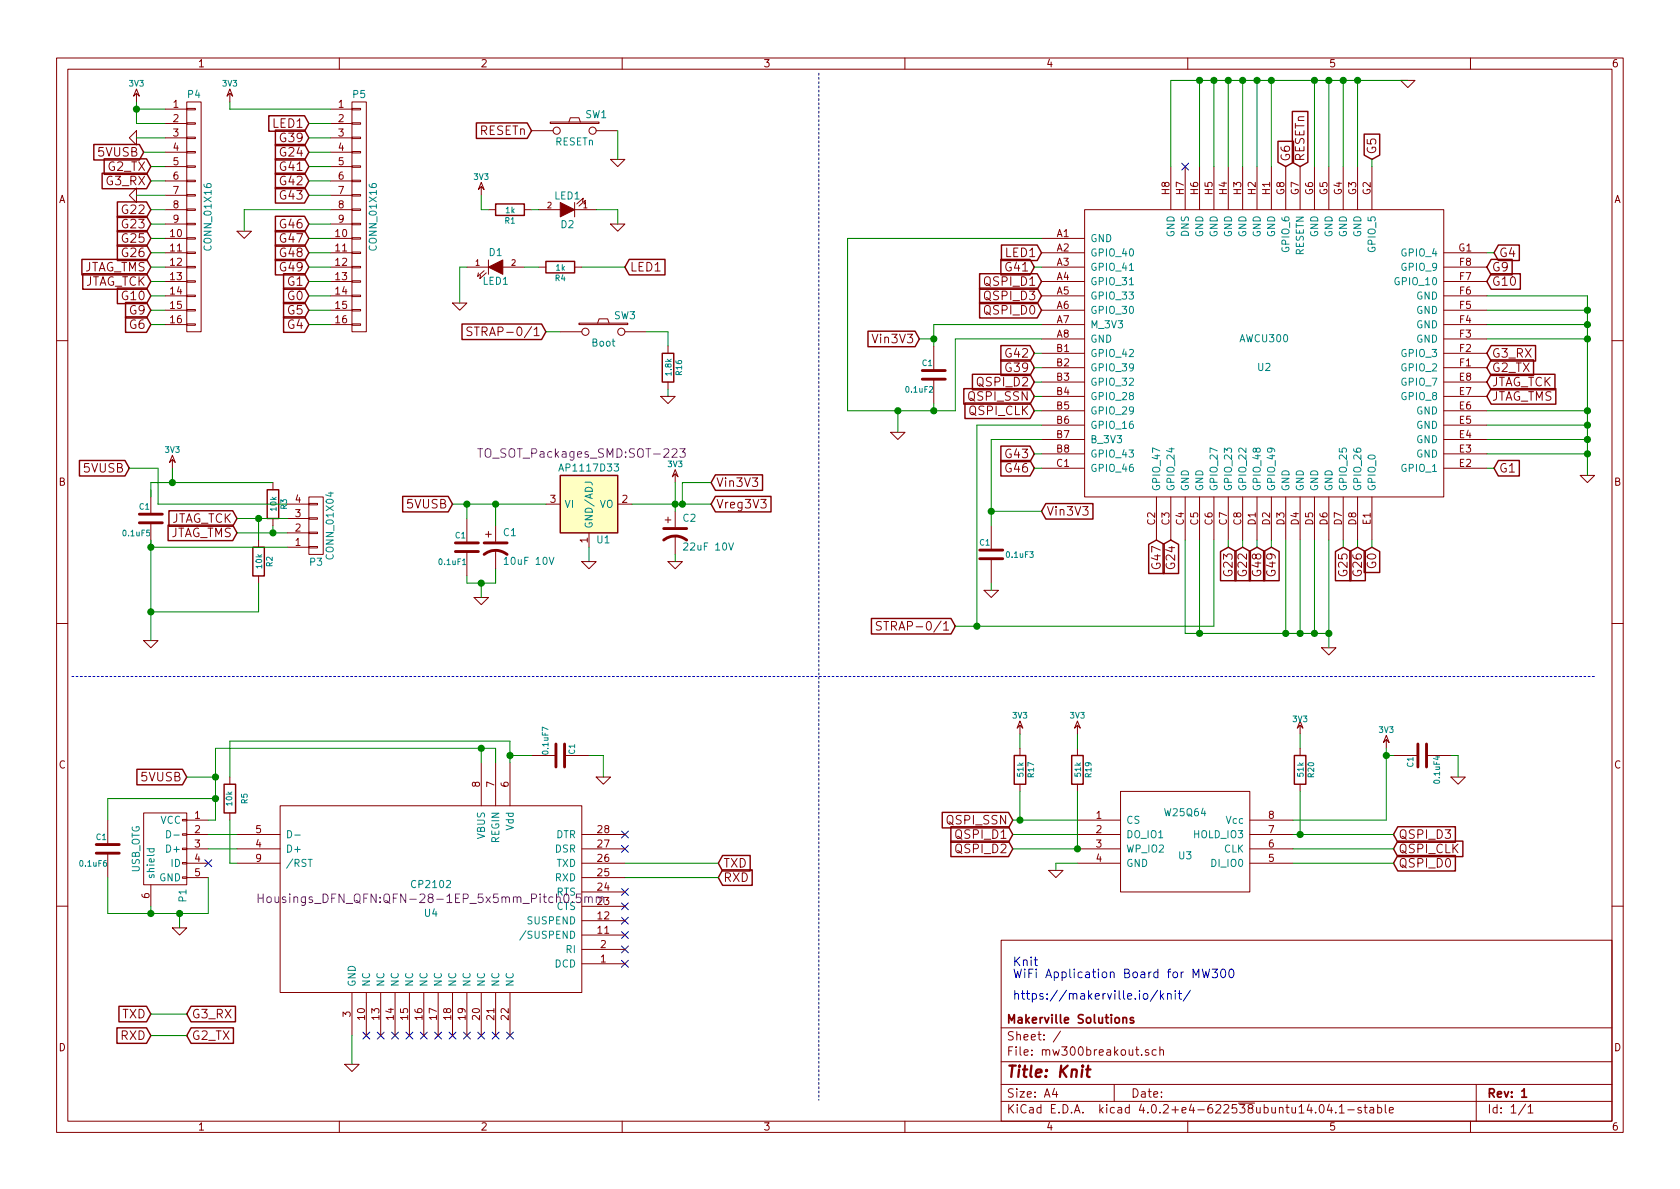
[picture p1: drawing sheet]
EESchema Schematic File Version 2
LIBS:cp2102-cache
LIBS:power
LIBS:device
LIBS:transistors
LIBS:conn
LIBS:linear
LIBS:regul
LIBS:74xx
LIBS:cmos4000
LIBS:adc-dac
LIBS:memory
LIBS:xilinx
LIBS:microcontrollers
LIBS:dsp
LIBS:microchip
LIBS:analog_switches
LIBS:motorola
LIBS:texas
LIBS:intel
LIBS:audio
LIBS:interface
LIBS:digital-audio
LIBS:philips
LIBS:display
LIBS:cypress
LIBS:siliconi
LIBS:opto
LIBS:atmel
LIBS:contrib
LIBS:valves
LIBS:AWCU300
LIBS:W25Q32
LIBS:mw300breakout-cache
EELAYER 25 0
EELAYER END
$Descr A4 11693 8268
encoding utf-8
Sheet 1 1
Title "Knit"
Date ""
Rev "1"
Comp "Makerville Solutions"
Comment1 ""
Comment2 ""
Comment3 ""
Comment4 ""
$EndDescr
$Comp
L SW_PUSH SW1
U 1 1
P 4000 900
F 0 "SW1" H 4150 1010 50  0000 C CNN
F 1 "RESETn" H 4000 820 50  0000 C CNN
F 2 "Buttons_Switches_SMD:SW_SPST_EVQPE1" H 4000 900 60  0001 C CNN
F 3 "" H 4000 900 60  0000 C CNN
	1    4000 900 
	1    0    0    -1  
$EndComp
Text GLabel 3700 900  0    60   Input ~ 0
RESETn
$Comp
L GND #PWR01
U 1 1
P 4300 1100
F 0 "#PWR01" H 4300 1100 30  0001 C CNN
F 1 "GND" H 4300 1030 30  0001 C CNN
F 2 "" H 4300 1100 60  0000 C CNN
F 3 "" H 4300 1100 60  0000 C CNN
	1    4300 1100
	1    0    0    -1  
$EndComp
$Comp
L LED D1
U 1 1
P 3450 1850
F 0 "D1" H 3450 1950 50  0000 C CNN
F 1 "LED1" H 3450 1750 50  0000 C CNN
F 2 "LEDs:LED_0805" H 3450 1850 60  0001 C CNN
F 3 "" H 3450 1850 60  0000 C CNN
	1    3450 1850
	1    0    0    -1  
$EndComp
Text GLabel 4350 1850 2    60   Input ~ 0
LED1
$Comp
L R R4
U 1 1
P 3900 1850
F 0 "R4" V 3980 1850 40  0000 C CNN
F 1 "1k" V 3907 1851 40  0000 C CNN
F 2 "Resistors_SMD:R_0603_HandSoldering" V 3830 1850 30  0001 C CNN
F 3 "" H 3900 1850 30  0000 C CNN
	1    3900 1850
	0    1    1    0   
$EndComp
$Comp
L GND #PWR02
U 1 1
P 4300 1550
F 0 "#PWR02" H 4300 1550 30  0001 C CNN
F 1 "GND" H 4300 1480 30  0001 C CNN
F 2 "" H 4300 1550 60  0000 C CNN
F 3 "" H 4300 1550 60  0000 C CNN
	1    4300 1550
	1    0    0    -1  
$EndComp
$Comp
L AWCU300 U2
U 1 1
P 8800 2450
F 0 "U2" H 8800 2350 50  0000 C CNN
F 1 "AWCU300" H 8800 2550 50  0000 C CNN
F 2 "mp3:CU300B" H 8800 2450 50  0001 C CNN
F 3 "DOCUMENTATION" H 8800 2450 50  0001 C CNN
	1    8800 2450
	1    0    0    -1  
$EndComp
$Comp
L GND #PWR03
U 1 1
P 6250 3000
F 0 "#PWR03" H 6250 3000 30  0001 C CNN
F 1 "GND" H 6250 2930 30  0001 C CNN
F 2 "" H 6250 3000 60  0000 C CNN
F 3 "" H 6250 3000 60  0000 C CNN
	1    6250 3000
	1    0    0    -1  
$EndComp
$Comp
L GND #PWR04
U 1 1
P 11050 3300
F 0 "#PWR04" H 11050 3300 30  0001 C CNN
F 1 "GND" H 11050 3230 30  0001 C CNN
F 2 "" H 11050 3300 60  0000 C CNN
F 3 "" H 11050 3300 60  0000 C CNN
	1    11050 3300
	1    0    0    -1  
$EndComp
$Comp
L GND #PWR05
U 1 1
P 9800 550
F 0 "#PWR05" H 9800 550 30  0001 C CNN
F 1 "GND" H 9800 480 30  0001 C CNN
F 2 "" H 9800 550 60  0000 C CNN
F 3 "" H 9800 550 60  0000 C CNN
	1    9800 550 
	1    0    0    -1  
$EndComp
Text GLabel 9050 1150 1    60   Input ~ 0
RESETn
NoConn ~ 8250 1150
Text GLabel 7250 3550 2    60   Input ~ 0
Vin3V3
Text GLabel 6400 2350 0    60   Input ~ 0
Vin3V3
Text GLabel 10350 2750 2    60   Input ~ 0
JTAG_TMS
Text GLabel 10350 2650 2    60   Input ~ 0
JTAG_TCK
Text GLabel 8950 1150 1    60   Input ~ 0
G6
Text GLabel 10350 1950 2    60   Input ~ 0
G10
Text GLabel 10350 1850 2    60   Input ~ 0
G9
Text GLabel 8150 3750 3    60   Input ~ 0
G24
$Comp
L GND #PWR06
U 1 1
P 9250 4500
F 0 "#PWR06" H 9250 4500 30  0001 C CNN
F 1 "GND" H 9250 4430 30  0001 C CNN
F 2 "" H 9250 4500 60  0000 C CNN
F 3 "" H 9250 4500 60  0000 C CNN
	1    9250 4500
	1    0    0    -1  
$EndComp
Text GLabel 10350 2450 2    60   Input ~ 0
G3_RX
Text GLabel 10350 2550 2    60   Input ~ 0
G2_TX
Text GLabel 7250 1750 0    60   Input ~ 0
LED1
$Comp
L W25Q32 U3
U 1 1
P 8250 5850
F 0 "U3" H 8250 5750 50  0000 C CNN
F 1 "W25Q64" H 8250 6050 50  0000 C CNN
F 2 "Housings_SOIC:SOIJ-8_5.3x5.3mm_Pitch1.27mm" H 8250 5850 50  0001 C CNN
F 3 "DOCUMENTATION" H 8250 5850 50  0001 C CNN
	1    8250 5850
	1    0    0    -1  
$EndComp
$Comp
L GND #PWR07
U 1 1
P 7350 6050
F 0 "#PWR07" H 7350 6050 30  0001 C CNN
F 1 "GND" H 7350 5980 30  0001 C CNN
F 2 "" H 7350 6050 60  0000 C CNN
F 3 "" H 7350 6050 60  0000 C CNN
	1    7350 6050
	1    0    0    -1  
$EndComp
$Comp
L C 0.1uF4
U 1 1
P 9900 5250
F 0 "0.1uF4" H 9900 5350 40  0000 L CNN
F 1 "C1" H 9906 5165 40  0000 L CNN
F 2 "Capacitors_SMD:C_0805_HandSoldering" H 9938 5100 30  0001 C CNN
F 3 "" H 9900 5250 60  0000 C CNN
	1    9900 5250
	0    1    1    0   
$EndComp
$Comp
L GND #PWR08
U 1 1
P 10150 5400
F 0 "#PWR08" H 10150 5400 30  0001 C CNN
F 1 "GND" H 10150 5330 30  0001 C CNN
F 2 "" H 10150 5400 60  0000 C CNN
F 3 "" H 10150 5400 60  0000 C CNN
	1    10150 5400
	1    0    0    -1  
$EndComp
Text GLabel 9700 5800 2    60   Input ~ 0
QSPI_D3
Text GLabel 9700 5900 2    60   Input ~ 0
QSPI_CLK
Text GLabel 9700 6000 2    60   Input ~ 0
QSPI_D0
Text GLabel 7050 5700 0    60   Input ~ 0
QSPI_SSN
Text GLabel 7050 5800 0    60   Input ~ 0
QSPI_D1
Text GLabel 7050 5900 0    60   Input ~ 0
QSPI_D2
Text GLabel 7200 2750 0    60   Input ~ 0
QSPI_SSN
Text GLabel 7200 2850 0    60   Input ~ 0
QSPI_CLK
Text GLabel 7250 2050 0    60   Input ~ 0
QSPI_D3
Text GLabel 7200 2650 0    60   Input ~ 0
QSPI_D2
Text GLabel 7250 1950 0    60   Input ~ 0
QSPI_D1
Text GLabel 7250 2150 0    60   Input ~ 0
QSPI_D0
Text GLabel 6650 4350 0    60   Input ~ 0
STRAP-0/1
$Comp
L R R17
U 1 1
P 7100 5350
F 0 "R17" V 7180 5350 40  0000 C CNN
F 1 "51k" V 7107 5351 40  0000 C CNN
F 2 "Resistors_SMD:R_0603_HandSoldering" V 7030 5350 30  0001 C CNN
F 3 "" H 7100 5350 30  0000 C CNN
	1    7100 5350
	1    0    0    -1  
$EndComp
$Comp
L R R19
U 1 1
P 7500 5350
F 0 "R19" V 7580 5350 40  0000 C CNN
F 1 "51k" V 7507 5351 40  0000 C CNN
F 2 "Resistors_SMD:R_0603_HandSoldering" V 7430 5350 30  0001 C CNN
F 3 "" H 7500 5350 30  0000 C CNN
	1    7500 5350
	1    0    0    -1  
$EndComp
$Comp
L R R20
U 1 1
P 9050 5350
F 0 "R20" V 9130 5350 40  0000 C CNN
F 1 "51k" V 9057 5351 40  0000 C CNN
F 2 "Resistors_SMD:R_0603_HandSoldering" V 8980 5350 30  0001 C CNN
F 3 "" H 9050 5350 30  0000 C CNN
	1    9050 5350
	1    0    0    -1  
$EndComp
$Comp
L 3V3 #PWR09
U 1 1
P 9650 5200
F 0 "#PWR09" H 9650 5300 40  0001 C CNN
F 1 "3V3" H 9650 5325 40  0000 C CNN
F 2 "" H 9650 5200 60  0000 C CNN
F 3 "" H 9650 5200 60  0000 C CNN
	1    9650 5200
	1    0    0    -1  
$EndComp
$Comp
L 3V3 #PWR010
U 1 1
P 9050 5100
F 0 "#PWR010" H 9050 5200 40  0001 C CNN
F 1 "3V3" H 9050 5200 40  0000 C CNN
F 2 "" H 9050 5100 60  0000 C CNN
F 3 "" H 9050 5100 60  0000 C CNN
	1    9050 5100
	1    0    0    -1  
$EndComp
$Comp
L 3V3 #PWR011
U 1 1
P 7100 5100
F 0 "#PWR011" H 7100 5200 40  0001 C CNN
F 1 "3V3" H 7100 5225 40  0000 C CNN
F 2 "" H 7100 5100 60  0000 C CNN
F 3 "" H 7100 5100 60  0000 C CNN
	1    7100 5100
	1    0    0    -1  
$EndComp
$Comp
L 3V3 #PWR012
U 1 1
P 7500 5100
F 0 "#PWR012" H 7500 5200 40  0001 C CNN
F 1 "3V3" H 7500 5225 40  0000 C CNN
F 2 "" H 7500 5100 60  0000 C CNN
F 3 "" H 7500 5100 60  0000 C CNN
	1    7500 5100
	1    0    0    -1  
$EndComp
Text GLabel 8050 3750 3    60   Input ~ 0
G47
$Comp
L 3V3 #PWR013
U 1 1
P 3350 1350
F 0 "#PWR013" H 3350 1450 40  0001 C CNN
F 1 "3V3" H 3350 1475 40  0000 C CNN
F 2 "" H 3350 1350 60  0000 C CNN
F 3 "" H 3350 1350 60  0000 C CNN
	1    3350 1350
	1    0    0    -1  
$EndComp
$Comp
L CP1 C1
U 1 1
P 3450 3800
F 0 "C1" H 3500 3900 50  0000 L CNN
F 1 "10uF 10V" H 3500 3700 50  0000 L CNN
F 2 "Capacitors_Tantalum_SMD:TantalC_SizeA_EIA-3216_HandSoldering" H 3450 3800 60  0001 C CNN
F 3 "" H 3450 3800 60  0000 C CNN
	1    3450 3800
	1    0    0    -1  
$EndComp
$Comp
L GND #PWR014
U 1 1
P 3350 4150
F 0 "#PWR014" H 3350 4150 30  0001 C CNN
F 1 "GND" H 3350 4080 30  0001 C CNN
F 2 "" H 3350 4150 60  0000 C CNN
F 3 "" H 3350 4150 60  0000 C CNN
	1    3350 4150
	1    0    0    -1  
$EndComp
$Comp
L CP1 C2
U 1 1
P 4700 3700
F 0 "C2" H 4750 3800 50  0000 L CNN
F 1 "22uF 10V" H 4750 3600 50  0000 L CNN
F 2 "Capacitors_Tantalum_SMD:TantalC_SizeA_EIA-3216_HandSoldering" H 4700 3700 60  0001 C CNN
F 3 "" H 4700 3700 60  0000 C CNN
	1    4700 3700
	1    0    0    -1  
$EndComp
$Comp
L GND #PWR015
U 1 1
P 4700 3900
F 0 "#PWR015" H 4700 3900 30  0001 C CNN
F 1 "GND" H 4700 3830 30  0001 C CNN
F 2 "" H 4700 3900 60  0000 C CNN
F 3 "" H 4700 3900 60  0000 C CNN
	1    4700 3900
	1    0    0    -1  
$EndComp
$Comp
L C 0.1uF1
U 1 1
P 3250 3800
F 0 "0.1uF1" H 3250 3900 40  0000 L CNN
F 1 "C1" H 3256 3715 40  0000 L CNN
F 2 "Capacitors_SMD:C_0805_HandSoldering" H 3288 3650 30  0001 C CNN
F 3 "" H 3250 3800 60  0000 C CNN
	1    3250 3800
	-1   0    0    1   
$EndComp
Text GLabel 4950 3500 2    60   Input ~ 0
Vreg3V3
Text GLabel 1300 5400 0    60   Input ~ 0
5VUSB
$Comp
L C 0.1uF3
U 1 1
P 6900 3850
F 0 "0.1uF3" H 6600 3850 40  0000 L CNN
F 1 "C1" H 6906 3765 40  0000 L CNN
F 2 "Capacitors_SMD:C_0805_HandSoldering" H 6938 3700 30  0001 C CNN
F 3 "" H 6900 3850 60  0000 C CNN
	1    6900 3850
	-1   0    0    1   
$EndComp
$Comp
L AP1117D33 U1
U 1 1
P 4100 3500
F 0 "U1" H 4200 3250 50  0000 C CNN
F 1 "AP1117D33" H 4100 3750 50  0000 C CNN
F 2 "TO_SOT_Packages_SMD:SOT-223" H 4050 3850 60  0000 C CNN
F 3 "" H 4100 3500 60  0000 C CNN
	1    4100 3500
	1    0    0    -1  
$EndComp
$Comp
L GND #PWR016
U 1 1
P 4100 3900
F 0 "#PWR016" H 4100 3900 30  0001 C CNN
F 1 "GND" H 4100 3830 30  0001 C CNN
F 2 "" H 4100 3900 60  0000 C CNN
F 3 "" H 4100 3900 60  0000 C CNN
	1    4100 3900
	1    0    0    -1  
$EndComp
$Comp
L CONN_01X16 P4
U 1 1
P 1350 1500
F 0 "P4" H 1350 2350 50  0000 C CNN
F 1 "CONN_01X16" V 1450 1500 50  0000 C CNN
F 2 "Socket_Strips:Socket_Strip_Straight_1x16" H 1350 1500 60  0001 C CNN
F 3 "" H 1350 1500 60  0000 C CNN
	1    1350 1500
	1    0    0    -1  
$EndComp
$Comp
L CONN_01X16 P5
U 1 1
P 2500 1500
F 0 "P5" H 2500 2350 50  0000 C CNN
F 1 "CONN_01X16" V 2600 1500 50  0000 C CNN
F 2 "Socket_Strips:Socket_Strip_Straight_1x16" H 2500 1500 60  0001 C CNN
F 3 "" H 2500 1500 60  0000 C CNN
	1    2500 1500
	1    0    0    -1  
$EndComp
$Comp
L USB_OTG P1
U 1 1
P 1150 5900
F 0 "P1" H 1475 5775 50  0000 C CNN
F 1 "USB_OTG" H 1150 6100 50  0000 C CNN
F 2 "Connect:USB_Micro-B" V 1100 5800 60  0001 C CNN
F 3 "" V 1100 5800 60  0000 C CNN
	1    1150 5900
	0    -1   1    0   
$EndComp
$Comp
L GND #PWR017
U 1 1
P 1250 6450
F 0 "#PWR017" H 1250 6450 30  0001 C CNN
F 1 "GND" H 1250 6380 30  0001 C CNN
F 2 "" H 1250 6450 60  0000 C CNN
F 3 "" H 1250 6450 60  0000 C CNN
	1    1250 6450
	1    0    0    -1  
$EndComp
$Comp
L R R1
U 1 1
P 3550 1450
F 0 "R1" V 3630 1450 40  0000 C CNN
F 1 "1k" V 3557 1451 40  0000 C CNN
F 2 "Resistors_SMD:R_0603_HandSoldering" V 3480 1450 30  0001 C CNN
F 3 "" H 3550 1450 30  0000 C CNN
	1    3550 1450
	0    1    1    0   
$EndComp
$Comp
L LED D2
U 1 1
P 3950 1450
F 0 "D2" H 3950 1550 50  0000 C CNN
F 1 "LED1" H 3950 1350 50  0000 C CNN
F 2 "LEDs:LED_0805" H 3950 1450 60  0001 C CNN
F 3 "" H 3950 1450 60  0000 C CNN
	1    3950 1450
	-1   0    0    1   
$EndComp
$Comp
L GND #PWR018
U 1 1
P 3200 2100
F 0 "#PWR018" H 3200 2100 30  0001 C CNN
F 1 "GND" H 3200 2030 30  0001 C CNN
F 2 "" H 3200 2100 60  0000 C CNN
F 3 "" H 3200 2100 60  0000 C CNN
	1    3200 2100
	1    0    0    -1  
$EndComp
Text GLabel 3150 3500 0    60   Input ~ 0
5VUSB
$Comp
L 3V3 #PWR019
U 1 1
P 4700 3350
F 0 "#PWR019" H 4700 3450 40  0001 C CNN
F 1 "3V3" H 4700 3475 40  0000 C CNN
F 2 "" H 4700 3350 60  0000 C CNN
F 3 "" H 4700 3350 60  0000 C CNN
	1    4700 3350
	1    0    0    -1  
$EndComp
Text GLabel 4950 3350 2    60   Input ~ 0
Vin3V3
Text GLabel 3800 2300 0    60   Input ~ 0
STRAP-0/1
$Comp
L R R16
U 1 1
P 4650 2550
F 0 "R16" V 4730 2550 40  0000 C CNN
F 1 "1.8k" V 4657 2551 40  0000 C CNN
F 2 "Resistors_SMD:R_0603_HandSoldering" V 4580 2550 30  0001 C CNN
F 3 "" H 4650 2550 30  0000 C CNN
	1    4650 2550
	1    0    0    -1  
$EndComp
$Comp
L GND #PWR020
U 1 1
P 4650 2750
F 0 "#PWR020" H 4650 2750 30  0001 C CNN
F 1 "GND" H 4650 2680 30  0001 C CNN
F 2 "" H 4650 2750 60  0000 C CNN
F 3 "" H 4650 2750 60  0000 C CNN
	1    4650 2750
	1    0    0    -1  
$EndComp
$Comp
L GND #PWR021
U 1 1
P 1050 4450
F 0 "#PWR021" H 1050 4450 30  0001 C CNN
F 1 "GND" H 1050 4380 30  0001 C CNN
F 2 "" H 1050 4450 60  0000 C CNN
F 3 "" H 1050 4450 60  0000 C CNN
	1    1050 4450
	1    0    0    -1  
$EndComp
Text GLabel 1650 3700 0    60   Input ~ 0
JTAG_TMS
Text GLabel 1650 3600 0    60   Input ~ 0
JTAG_TCK
$Comp
L C 0.1uF5
U 1 1
P 1050 3600
F 0 "0.1uF5" H 1050 3700 40  0000 L CNN
F 1 "C1" H 1056 3515 40  0000 L CNN
F 2 "Capacitors_SMD:C_0805_HandSoldering" H 1088 3450 30  0001 C CNN
F 3 "" H 1050 3600 60  0000 C CNN
	1    1050 3600
	-1   0    0    1   
$EndComp
$Comp
L CONN_01X04 P3
U 1 1
P 2200 3650
F 0 "P3" H 2200 3900 50  0000 C CNN
F 1 "CONN_01X04" V 2300 3650 50  0000 C CNN
F 2 "Socket_Strips:Socket_Strip_Straight_1x04" H 2200 3650 60  0001 C CNN
F 3 "" H 2200 3650 60  0000 C CNN
	1    2200 3650
	1    0    0    1   
$EndComp
$Comp
L GND #PWR022
U 1 1
P 6900 4100
F 0 "#PWR022" H 6900 4100 30  0001 C CNN
F 1 "GND" H 6900 4030 30  0001 C CNN
F 2 "" H 6900 4100 60  0000 C CNN
F 3 "" H 6900 4100 60  0000 C CNN
	1    6900 4100
	1    0    0    -1  
$EndComp
Text GLabel 9550 1100 1    60   Input ~ 0
G5
Text GLabel 7200 2450 0    60   Input ~ 0
G42
Text GLabel 7200 2550 0    60   Input ~ 0
G39
Text GLabel 8550 3800 3    60   Input ~ 0
G23
Text GLabel 8650 3800 3    60   Input ~ 0
G22
Text GLabel 8750 3800 3    60   Input ~ 0
G48
Text GLabel 8850 3800 3    60   Input ~ 0
G49
Text GLabel 9350 3800 3    60   Input ~ 0
G25
Text GLabel 9450 3800 3    60   Input ~ 0
G26
Text GLabel 9550 3800 3    60   Input ~ 0
G0
Text GLabel 10400 3250 2    60   Input ~ 0
G1
Text GLabel 10400 1750 2    60   Input ~ 0
G4
Text GLabel 7200 1850 0    60   Input ~ 0
G41
Text GLabel 7200 3150 0    60   Input ~ 0
G43
Text GLabel 7200 3250 0    60   Input ~ 0
G46
$Comp
L 3V3 #PWR023
U 1 1
P 950 700
F 0 "#PWR023" H 950 800 40  0001 C CNN
F 1 "3V3" H 950 825 40  0000 C CNN
F 2 "" H 950 700 60  0000 C CNN
F 3 "" H 950 700 60  0000 C CNN
	1    950  700 
	1    0    0    -1  
$EndComp
$Comp
L GND #PWR024
U 1 1
P 1700 1600
F 0 "#PWR024" H 1700 1600 30  0001 C CNN
F 1 "GND" H 1700 1530 30  0001 C CNN
F 2 "" H 1700 1600 60  0000 C CNN
F 3 "" H 1700 1600 60  0000 C CNN
	1    1700 1600
	1    0    0    -1  
$EndComp
Text GLabel 2150 850  0    60   Input ~ 0
LED1
Text GLabel 2150 1150 0    60   Input ~ 0
G41
Text GLabel 2150 1250 0    60   Input ~ 0
G42
Text GLabel 2150 950  0    60   Input ~ 0
G39
Text GLabel 2150 1350 0    60   Input ~ 0
G43
Text GLabel 1050 1550 0    60   Input ~ 0
G23
Text GLabel 1050 1450 0    60   Input ~ 0
G22
Text GLabel 2150 1750 0    60   Input ~ 0
G48
Text GLabel 2150 1850 0    60   Input ~ 0
G49
Text GLabel 1050 1650 0    60   Input ~ 0
G25
Text GLabel 1050 1750 0    60   Input ~ 0
G26
Text GLabel 2150 2050 0    60   Input ~ 0
G0
Text GLabel 2150 1950 0    60   Input ~ 0
G1
Text GLabel 1050 1850 0    60   Input ~ 0
JTAG_TMS
Text GLabel 1050 1950 0    60   Input ~ 0
JTAG_TCK
Text GLabel 1050 2050 0    60   Input ~ 0
G10
Text GLabel 1050 2150 0    60   Input ~ 0
G9
Text GLabel 2150 2250 0    60   Input ~ 0
G4
Text GLabel 2150 2150 0    60   Input ~ 0
G5
Text GLabel 1050 2250 0    60   Input ~ 0
G6
Text GLabel 2150 1650 0    60   Input ~ 0
G47
Text GLabel 2150 1050 0    60   Input ~ 0
G24
$Comp
L GND #PWR025
U 1 1
P 950 950
F 0 "#PWR025" H 950 950 30  0001 C CNN
F 1 "GND" H 950 880 30  0001 C CNN
F 2 "" H 950 950 60  0000 C CNN
F 3 "" H 950 950 60  0000 C CNN
	1    950  950 
	0    1    1    0   
$EndComp
Text GLabel 1000 1050 0    60   Input ~ 0
5VUSB
$Comp
L GND #PWR026
U 1 1
P 950 1350
F 0 "#PWR026" H 950 1350 30  0001 C CNN
F 1 "GND" H 950 1280 30  0001 C CNN
F 2 "" H 950 1350 60  0000 C CNN
F 3 "" H 950 1350 60  0000 C CNN
	1    950  1350
	0    1    1    0   
$EndComp
Text GLabel 2150 1550 0    60   Input ~ 0
G46
$Comp
L R R2
U 1 1
P 1800 3900
F 0 "R2" V 1880 3900 40  0000 C CNN
F 1 "10k" V 1807 3901 40  0000 C CNN
F 2 "Resistors_SMD:R_0603_HandSoldering" V 1730 3900 30  0001 C CNN
F 3 "" H 1800 3900 30  0000 C CNN
	1    1800 3900
	1    0    0    -1  
$EndComp
$Comp
L R R3
U 1 1
P 1900 3500
F 0 "R3" V 1980 3500 40  0000 C CNN
F 1 "10k" V 1907 3501 40  0000 C CNN
F 2 "Resistors_SMD:R_0603_HandSoldering" V 1830 3500 30  0001 C CNN
F 3 "" H 1900 3500 30  0000 C CNN
	1    1900 3500
	1    0    0    -1  
$EndComp
$Comp
L SW_PUSH SW3
U 1 1
P 4200 2300
F 0 "SW3" H 4350 2410 50  0000 C CNN
F 1 "Boot" H 4200 2220 50  0000 C CNN
F 2 "Buttons_Switches_SMD:SW_SPST_EVQPE1" H 4200 2300 60  0001 C CNN
F 3 "" H 4200 2300 60  0000 C CNN
	1    4200 2300
	1    0    0    -1  
$EndComp
$Comp
L 3V3 #PWR027
U 1 1
P 1600 700
F 0 "#PWR027" H 1600 800 40  0001 C CNN
F 1 "3V3" H 1600 825 40  0000 C CNN
F 2 "" H 1600 700 60  0000 C CNN
F 3 "" H 1600 700 60  0000 C CNN
	1    1600 700 
	1    0    0    -1  
$EndComp
Text GLabel 900  3250 0    60   Input ~ 0
5VUSB
$Comp
L 3V3 #PWR028
U 1 1
P 1200 3250
F 0 "#PWR028" H 1200 3350 40  0001 C CNN
F 1 "3V3" H 1200 3375 40  0000 C CNN
F 2 "" H 1200 3250 60  0000 C CNN
F 3 "" H 1200 3250 60  0000 C CNN
	1    1200 3250
	1    0    0    -1  
$EndComp
Text GLabel 1050 1250 0    60   Input ~ 0
G3_RX
Text GLabel 1050 1150 0    60   Input ~ 0
G2_TX
NoConn ~ 3550 7200
NoConn ~ 2550 7200
NoConn ~ 2650 7200
NoConn ~ 2750 7200
NoConn ~ 2850 7200
NoConn ~ 2950 7200
NoConn ~ 3050 7200
NoConn ~ 3150 7200
NoConn ~ 3250 7200
NoConn ~ 3350 7200
NoConn ~ 3450 7200
NoConn ~ 4350 5800
NoConn ~ 4350 5900
NoConn ~ 4350 6200
NoConn ~ 4350 6300
NoConn ~ 4350 6400
NoConn ~ 4350 6500
NoConn ~ 4350 6600
NoConn ~ 4350 6700
$Comp
L CP2102 U4
U 1 1
P 3000 6250
F 0 "U4" H 3000 6150 50  0000 C CNN
F 1 "CP2102" H 3000 6350 50  0000 C CNN
F 2 "Housings_DFN_QFN:QFN-28-1EP_5x5mm_Pitch0.5mm" H 3000 6250 60  0000 C CNN
F 3 "" H 3000 6250 60  0000 C CNN
	1    3000 6250
	1    0    0    -1  
$EndComp
NoConn ~ 1450 6000
$Comp
L GND #PWR029
U 1 1
P 2450 7400
F 0 "#PWR029" H 2450 7400 30  0001 C CNN
F 1 "GND" H 2450 7330 30  0001 C CNN
F 2 "" H 2450 7400 60  0000 C CNN
F 3 "" H 2450 7400 60  0000 C CNN
	1    2450 7400
	1    0    0    -1  
$EndComp
$Comp
L R R5
U 1 1
P 1600 5550
F 0 "R5" V 1500 5550 40  0000 C CNN
F 1 "10k" V 1607 5551 40  0000 C CNN
F 2 "Resistors_SMD:R_0603_HandSoldering" V 1530 5550 30  0001 C CNN
F 3 "" H 1600 5550 30  0000 C CNN
	1    1600 5550
	-1   0    0    1   
$EndComp
Wire Wire Line
	3150 3500 3800 3500
Wire Wire Line
	4300 900  4300 1100
Wire Wire Line
	4300 1450 4300 1550
Wire Wire Line
	8250 3750 8250 4400
Wire Wire Line
	8250 4400 9250 4400
Wire Wire Line
	8350 4400 8350 3750
Wire Wire Line
	8950 4400 8950 3750
Connection ~ 8350 4400
Wire Wire Line
	9050 4400 9050 3750
Connection ~ 8950 4400
Wire Wire Line
	9150 4400 9150 3750
Connection ~ 9050 4400
Connection ~ 9150 4400
Wire Wire Line
	10350 2050 11050 2050
Wire Wire Line
	11050 2050 11050 3300
Wire Wire Line
	11050 2150 10350 2150
Wire Wire Line
	11050 2250 10350 2250
Connection ~ 11050 2150
Wire Wire Line
	11050 2350 10350 2350
Connection ~ 11050 2250
Wire Wire Line
	11050 2850 10350 2850
Connection ~ 11050 2350
Wire Wire Line
	11050 2950 10350 2950
Connection ~ 11050 2850
Wire Wire Line
	11050 3050 10350 3050
Connection ~ 11050 2950
Wire Wire Line
	11050 3150 10350 3150
Connection ~ 11050 3050
Connection ~ 9250 4400
Connection ~ 11050 3150
Wire Wire Line
	8150 1150 8150 550 
Wire Wire Line
	8150 550  9800 550 
Wire Wire Line
	8350 550  8350 1150
Wire Wire Line
	8450 550  8450 1150
Connection ~ 8350 550 
Wire Wire Line
	8550 550  8550 1150
Connection ~ 8450 550 
Wire Wire Line
	8650 550  8650 1150
Connection ~ 8550 550 
Wire Wire Line
	8750 550  8750 1150
Connection ~ 8650 550 
Wire Wire Line
	8850 550  8850 1150
Connection ~ 8750 550 
Wire Wire Line
	9150 550  9150 1150
Connection ~ 8850 550 
Wire Wire Line
	9250 550  9250 1150
Connection ~ 9150 550 
Wire Wire Line
	9350 550  9350 1150
Connection ~ 9250 550 
Wire Wire Line
	9450 550  9450 1150
Connection ~ 9350 550 
Connection ~ 9450 550 
Wire Wire Line
	5900 1650 7250 1650
Wire Wire Line
	9250 3750 9250 4500
Wire Wire Line
	7500 6000 7350 6000
Wire Wire Line
	7350 6000 7350 6050
Wire Wire Line
	9650 5700 9000 5700
Wire Wire Line
	8450 4350 8450 3750
Wire Wire Line
	6650 4350 8450 4350
Wire Wire Line
	6800 4350 6800 2950
Wire Wire Line
	6800 2950 7250 2950
Connection ~ 6800 4350
Wire Wire Line
	7050 5700 7500 5700
Wire Wire Line
	7500 5900 7050 5900
Wire Wire Line
	9000 6000 9700 6000
Wire Wire Line
	9000 5900 9700 5900
Wire Wire Line
	9000 5800 9700 5800
Wire Wire Line
	9050 5500 9050 5800
Connection ~ 9050 5800
Wire Wire Line
	7100 5500 7100 5700
Connection ~ 7100 5700
Wire Wire Line
	7500 5500 7500 5900
Connection ~ 7500 5900
Wire Notes Line
	5700 500  5700 7650
Wire Notes Line
	500  4700 11100 4700
Wire Wire Line
	4400 3500 4950 3500
Connection ~ 3450 3500
Wire Wire Line
	4700 3850 4700 3900
Wire Wire Line
	4700 3350 4700 3550
Connection ~ 4700 3500
Wire Wire Line
	7100 5200 7100 5100
Wire Wire Line
	7500 5200 7500 5100
Wire Wire Line
	9050 5200 9050 5100
Wire Wire Line
	3250 3500 3250 3600
Connection ~ 3250 3500
Wire Wire Line
	3200 1850 3250 1850
Wire Wire Line
	3350 1350 3350 1450
Wire Wire Line
	3350 1450 3400 1450
Wire Wire Line
	4150 1450 4300 1450
Wire Wire Line
	3650 1850 3750 1850
Wire Wire Line
	4050 1850 4350 1850
Wire Wire Line
	6900 3550 7250 3550
Wire Wire Line
	4100 3800 4100 3900
Wire Wire Line
	6500 2250 7250 2250
Wire Wire Line
	5900 1650 5900 2850
Wire Wire Line
	6250 3000 6250 2850
Connection ~ 6250 2850
Connection ~ 6500 2350
Wire Wire Line
	6650 2350 7250 2350
Connection ~ 6500 2850
Wire Wire Line
	6500 2350 6400 2350
Wire Wire Line
	6650 2850 6650 2350
Wire Wire Line
	3750 1450 3700 1450
Wire Wire Line
	4950 3350 4750 3350
Wire Wire Line
	4750 3350 4750 3500
Connection ~ 4750 3500
Wire Wire Line
	1650 3600 2000 3600
Wire Wire Line
	1650 3700 2000 3700
Wire Wire Line
	1050 3750 1050 4450
Wire Wire Line
	1100 3500 2000 3500
Connection ~ 1050 3800
Wire Wire Line
	2000 3800 1050 3800
Wire Wire Line
	9550 1100 9550 1150
Wire Wire Line
	7250 2650 7200 2650
Wire Wire Line
	7250 2750 7200 2750
Wire Wire Line
	7250 2850 7200 2850
Wire Wire Line
	7250 2450 7200 2450
Wire Wire Line
	7250 2550 7200 2550
Wire Wire Line
	8550 3750 8550 3800
Wire Wire Line
	8650 3750 8650 3800
Wire Wire Line
	8750 3750 8750 3800
Wire Wire Line
	8850 3750 8850 3800
Wire Wire Line
	9350 3750 9350 3800
Wire Wire Line
	9450 3750 9450 3800
Wire Wire Line
	9550 3750 9550 3800
Wire Wire Line
	10400 3250 10350 3250
Wire Wire Line
	10400 1750 10350 1750
Wire Wire Line
	7250 1850 7200 1850
Wire Wire Line
	7250 3150 7200 3150
Wire Wire Line
	7250 3250 7200 3250
Wire Wire Line
	7250 3050 6900 3050
Wire Wire Line
	6900 3050 6900 3650
Connection ~ 6900 3550
Wire Wire Line
	4650 2700 4650 2750
Wire Wire Line
	950  700  950  850 
Wire Wire Line
	950  750  1150 750 
Wire Wire Line
	1050 1450 1150 1450
Wire Wire Line
	2150 1550 2300 1550
Wire Wire Line
	2300 1650 2150 1650
Wire Wire Line
	1150 1550 1050 1550
Wire Wire Line
	2300 1750 2150 1750
Wire Wire Line
	2300 1850 2150 1850
Wire Wire Line
	2300 1950 2150 1950
Wire Wire Line
	2300 2050 2150 2050
Wire Wire Line
	2300 2150 2150 2150
Wire Wire Line
	2150 2250 2300 2250
Wire Wire Line
	1150 1150 1050 1150
Wire Wire Line
	1150 1250 1050 1250
Wire Wire Line
	1150 950  950  950 
Wire Wire Line
	1150 1050 1000 1050
Wire Wire Line
	1150 1350 950  1350
Wire Wire Line
	1150 1650 1050 1650
Wire Wire Line
	1150 1750 1050 1750
Wire Wire Line
	1150 1850 1050 1850
Wire Wire Line
	1050 1950 1150 1950
Wire Wire Line
	1150 2050 1050 2050
Wire Wire Line
	1150 2150 1050 2150
Wire Wire Line
	1050 2250 1150 2250
Wire Wire Line
	2300 950  2150 950 
Wire Wire Line
	2300 1150 2150 1150
Wire Wire Line
	2300 1250 2150 1250
Wire Wire Line
	2300 1350 2150 1350
Wire Wire Line
	1700 1450 2300 1450
Wire Wire Line
	950  850  1150 850 
Connection ~ 950  750 
Wire Wire Line
	2300 1050 2150 1050
Wire Wire Line
	1700 1450 1700 1600
Wire Wire Line
	2300 850  2150 850 
Wire Wire Line
	1800 3750 1800 3600
Connection ~ 1800 3600
Wire Wire Line
	1800 4050 1800 4250
Wire Wire Line
	1800 4250 1050 4250
Connection ~ 1050 4250
Wire Wire Line
	1900 3650 1900 3700
Connection ~ 1900 3700
Wire Wire Line
	1050 3350 1900 3350
Wire Wire Line
	3900 2300 3800 2300
Wire Wire Line
	4500 2300 4650 2300
Wire Wire Line
	4650 2300 4650 2400
Wire Wire Line
	1600 750  1600 700 
Wire Wire Line
	1600 750  2300 750 
Wire Wire Line
	900  3250 1100 3250
Wire Wire Line
	1100 3250 1100 3500
Wire Wire Line
	1200 3350 1200 3250
Wire Wire Line
	1050 3450 1050 3350
Connection ~ 1200 3350
Wire Wire Line
	3200 2100 3200 1850
Wire Wire Line
	7050 5800 7500 5800
Wire Wire Line
	1650 5800 1450 5800
Wire Wire Line
	1650 5900 1450 5900
Wire Wire Line
	1450 6350 1450 6100
Wire Wire Line
	750  6350 1450 6350
Wire Wire Line
	1050 6350 1050 6300
Wire Wire Line
	1250 6350 1250 6450
Connection ~ 1250 6350
Wire Wire Line
	1500 5700 1450 5700
Wire Wire Line
	1500 5200 1500 5700
Wire Wire Line
	1300 5400 1500 5400
Connection ~ 1500 5400
Wire Wire Line
	1500 5200 3450 5200
Wire Wire Line
	3350 5200 3350 5300
Wire Wire Line
	3450 5200 3450 5300
Connection ~ 3350 5200
Wire Wire Line
	2450 7200 2450 7400
Wire Wire Line
	1650 6000 1600 6000
Wire Wire Line
	1600 6000 1600 5700
Wire Wire Line
	1600 5400 1600 5150
Wire Wire Line
	1600 5150 3550 5150
Wire Wire Line
	3550 5150 3550 5300
$Comp
L C 0.1uF6
U 1 1
P 750 5900
F 0 "0.1uF6" H 750 6000 40  0000 L CNN
F 1 "C1" H 756 5815 40  0000 L CNN
F 2 "Capacitors_SMD:C_0805_HandSoldering" H 788 5750 30  0001 C CNN
F 3 "" H 750 5900 60  0000 C CNN
	1    750  5900
	-1   0    0    1   
$EndComp
Wire Wire Line
	750  6100 750  6350
Connection ~ 1050 6350
Wire Wire Line
	750  5700 750  5550
Wire Wire Line
	750  5550 1500 5550
Connection ~ 1500 5550
$Comp
L C 0.1uF7
U 1 1
P 3900 5250
F 0 "0.1uF7" H 3900 5350 40  0000 L CNN
F 1 "C1" H 3906 5165 40  0000 L CNN
F 2 "Capacitors_SMD:C_0805_HandSoldering" H 3938 5100 30  0001 C CNN
F 3 "" H 3900 5250 60  0000 C CNN
	1    3900 5250
	0    -1   -1   0   
$EndComp
Wire Wire Line
	3550 5250 3700 5250
Connection ~ 3550 5250
$Comp
L GND #PWR030
U 1 1
P 4200 5400
F 0 "#PWR030" H 4200 5400 30  0001 C CNN
F 1 "GND" H 4200 5330 30  0001 C CNN
F 2 "" H 4200 5400 60  0000 C CNN
F 3 "" H 4200 5400 60  0000 C CNN
	1    4200 5400
	1    0    0    -1  
$EndComp
Wire Wire Line
	4100 5250 4200 5250
Wire Wire Line
	4200 5250 4200 5400
Text GLabel 5000 6000 2    60   Input ~ 0
TXD
Text GLabel 5000 6100 2    60   Input ~ 0
RXD
Wire Wire Line
	4350 6000 5000 6000
Wire Wire Line
	4350 6100 5000 6100
Text GLabel 1050 7050 0    60   Input ~ 0
TXD
Text GLabel 1050 7200 0    60   Input ~ 0
RXD
Text GLabel 1300 7050 2    60   Input ~ 0
G3_RX
Text GLabel 1300 7200 2    60   Input ~ 0
G2_TX
Wire Wire Line
	1050 7050 1300 7050
Wire Wire Line
	1300 7200 1050 7200
Wire Wire Line
	3250 4000 3250 4050
Wire Wire Line
	3250 4050 3450 4050
Wire Wire Line
	3450 4050 3450 3950
Wire Wire Line
	3350 4150 3350 4050
Connection ~ 3350 4050
Wire Wire Line
	3450 3650 3450 3500
Wire Wire Line
	9650 5200 9650 5700
Wire Wire Line
	9700 5250 9650 5250
Connection ~ 9650 5250
Wire Wire Line
	10100 5250 10150 5250
Wire Wire Line
	10150 5250 10150 5400
Wire Wire Line
	6500 2250 6500 2400
$Comp
L C 0.1uF2
U 1 1
P 6500 2600
F 0 "0.1uF2" H 6500 2700 40  0000 L CNN
F 1 "C1" H 6506 2515 40  0000 L CNN
F 2 "Capacitors_SMD:C_0805_HandSoldering" H 6538 2450 30  0001 C CNN
F 3 "" H 6500 2600 60  0000 C CNN
	1    6500 2600
	-1   0    0    1   
$EndComp
Wire Wire Line
	5900 2850 6650 2850
Wire Wire Line
	6500 2800 6500 2850
Wire Wire Line
	6900 4050 6900 4100
Text Notes 7050 6800 0    60   ~ 0
Knit\nWiFi Application Board for MW300 
Text Notes 7050 6950 0    60   ~ 0
https://makerville.io/knit/
$EndSCHEMATC
